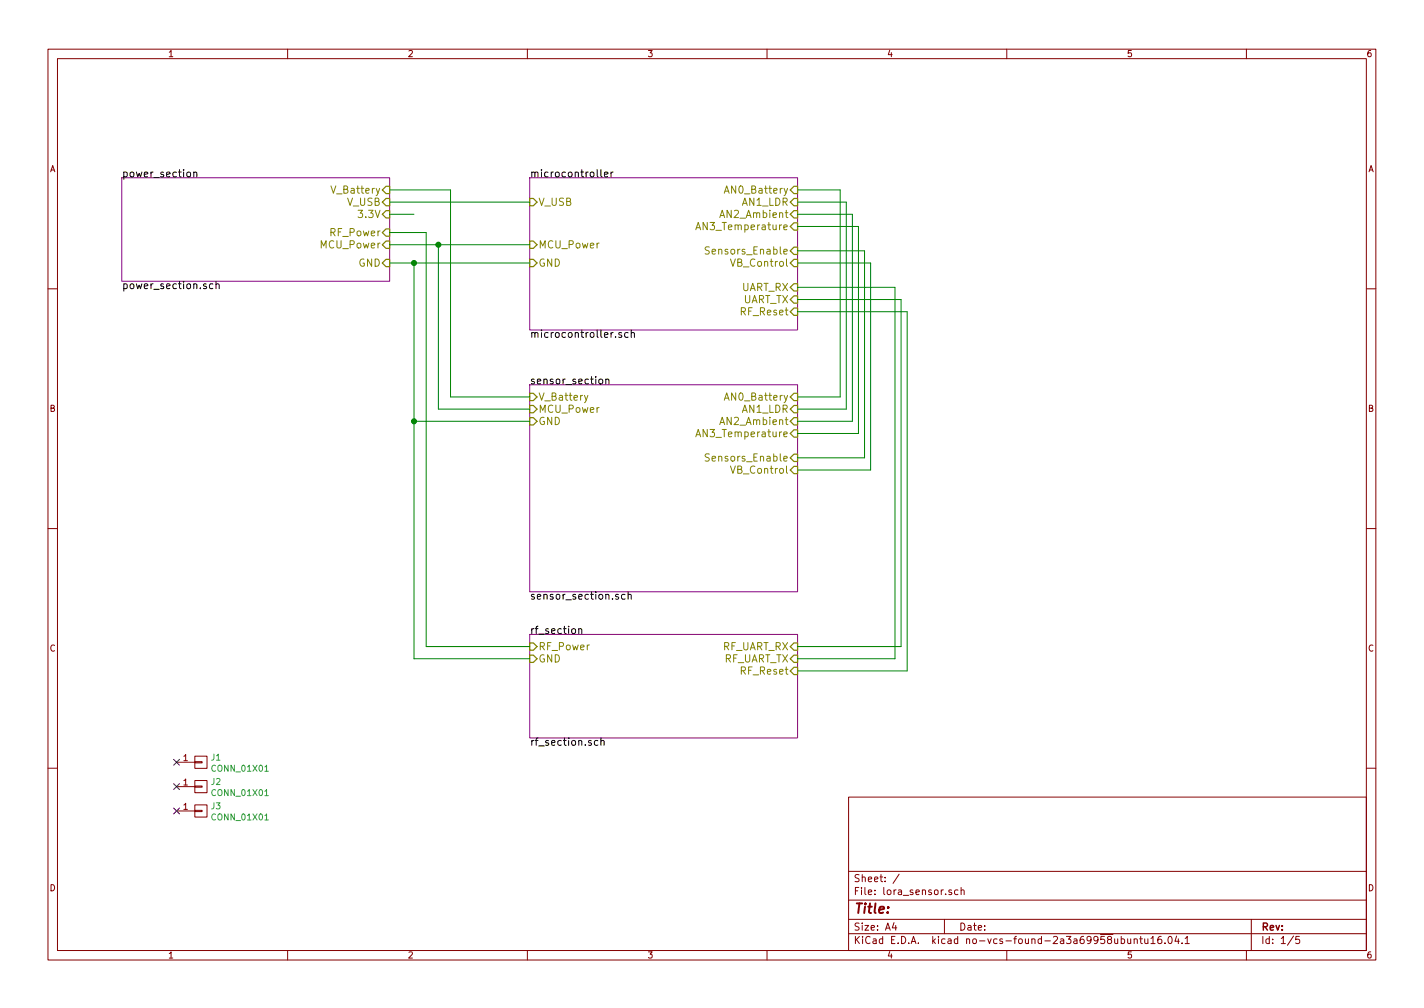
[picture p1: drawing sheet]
EESchema Schematic File Version 3
LIBS:power
LIBS:device
LIBS:linear
LIBS:regul
LIBS:adc-dac
LIBS:memory
LIBS:xilinx
LIBS:microcontrollers
LIBS:dsp
LIBS:microchip
LIBS:analog_switches
LIBS:motorola
LIBS:texas
LIBS:intel
LIBS:audio
LIBS:interface
LIBS:digital-audio
LIBS:philips
LIBS:cypress
LIBS:siliconi
LIBS:opto
LIBS:atmel
LIBS:contrib
LIBS:pic18f2xj50
LIBS:mcp73831
LIBS:switchtactile
LIBS:tps736
LIBS:BH1603FVC
LIBS:mcp9700t-e
LIBS:rn2483
LIBS:fa_238
LIBS:lora_sensor-cache
EELAYER 26 0
EELAYER END
$Descr A4 11693 8268
encoding utf-8
Sheet 1 5
Title ""
Date ""
Rev ""
Comp ""
Comment1 ""
Comment2 ""
Comment3 ""
Comment4 ""
$EndDescr
$Sheet
S 4350 5200 2200 850 
U 58974944
F0 "rf_section" 60
F1 "rf_section.sch" 60
F2 "RF_Power" I L 4350 5300 60 
F3 "GND" I L 4350 5400 60 
F4 "RF_UART_RX" I R 6550 5300 60 
F5 "RF_UART_TX" I R 6550 5400 60 
F6 "RF_Reset" I R 6550 5500 60 
$EndSheet
$Sheet
S 1000 1450 2200 850 
U 5899E1BE
F0 "power_section" 60
F1 "power_section.sch" 60
F2 "V_Battery" I R 3200 1550 60 
F3 "RF_Power" I R 3200 1900 60 
F4 "MCU_Power" I R 3200 2000 60 
F5 "3.3V" I R 3200 1750 60 
F6 "V_USB" I R 3200 1650 60 
F7 "GND" I R 3200 2150 60 
$EndSheet
$Sheet
S 4350 1450 2200 1250
U 5899E253
F0 "microcontroller" 60
F1 "microcontroller.sch" 60
F2 "MCU_Power" I L 4350 2000 60 
F3 "GND" I L 4350 2150 60 
F4 "UART_TX" I R 6550 2450 60 
F5 "UART_RX" I R 6550 2350 60 
F6 "AN0_Battery" I R 6550 1550 60 
F7 "AN1_LDR" I R 6550 1650 60 
F8 "AN2_Ambient" I R 6550 1750 60 
F9 "AN3_Temperature" I R 6550 1850 60 
F10 "V_USB" I L 4350 1650 60 
F11 "VB_Control" I R 6550 2150 60 
F12 "Sensors_Enable" I R 6550 2050 60 
F13 "RF_Reset" I R 6550 2550 60 
$EndSheet
$Sheet
S 4350 3150 2200 1700
U 5899F695
F0 "sensor_section" 60
F1 "sensor_section.sch" 60
F2 "V_Battery" I L 4350 3250 60 
F3 "MCU_Power" I L 4350 3350 60 
F4 "GND" I L 4350 3450 60 
F5 "VB_Control" I R 6550 3850 60 
F6 "Sensors_Enable" I R 6550 3750 60 
F7 "AN0_Battery" I R 6550 3250 60 
F8 "AN1_LDR" I R 6550 3350 60 
F9 "AN2_Ambient" I R 6550 3450 60 
F10 "AN3_Temperature" I R 6550 3550 60 
$EndSheet
Wire Wire Line
	3200 1550 3700 1550
Wire Wire Line
	3200 1650 4350 1650
Wire Wire Line
	3200 1750 3400 1750
Wire Wire Line
	3200 1900 3500 1900
Wire Wire Line
	3200 2000 4350 2000
Wire Wire Line
	3200 2150 4350 2150
Wire Wire Line
	3400 5400 4350 5400
Wire Wire Line
	3400 2150 3400 5400
Connection ~ 3400 2150
Wire Wire Line
	3500 1900 3500 5300
Wire Wire Line
	3500 5300 4350 5300
Wire Wire Line
	3700 1550 3700 3250
Wire Wire Line
	3700 3250 4350 3250
Wire Wire Line
	4350 3450 3400 3450
Connection ~ 3400 3450
Wire Wire Line
	4350 3350 3600 3350
Wire Wire Line
	3600 3350 3600 2000
Connection ~ 3600 2000
Wire Wire Line
	6550 3250 6900 3250
Wire Wire Line
	6900 3250 6900 1550
Wire Wire Line
	6900 1550 6550 1550
Wire Wire Line
	6550 1650 6950 1650
Wire Wire Line
	6950 1650 6950 3350
Wire Wire Line
	6950 3350 6550 3350
Wire Wire Line
	6550 3450 7000 3450
Wire Wire Line
	7000 3450 7000 1750
Wire Wire Line
	7000 1750 6550 1750
Wire Wire Line
	6550 1850 7050 1850
Wire Wire Line
	7050 1850 7050 3550
Wire Wire Line
	7050 3550 6550 3550
Wire Wire Line
	6550 2050 7100 2050
Wire Wire Line
	7100 2050 7100 3750
Wire Wire Line
	7100 3750 6550 3750
Wire Wire Line
	6550 3850 7150 3850
Wire Wire Line
	7150 3850 7150 2150
Wire Wire Line
	7150 2150 6550 2150
Wire Wire Line
	6550 2350 7350 2350
Wire Wire Line
	7350 2350 7350 5400
Wire Wire Line
	7350 5400 6550 5400
Wire Wire Line
	6550 5300 7400 5300
Wire Wire Line
	7400 5300 7400 2450
Wire Wire Line
	7400 2450 6550 2450
Wire Wire Line
	6550 2550 7450 2550
Wire Wire Line
	7450 2550 7450 5500
Wire Wire Line
	7450 5500 6550 5500
$Comp
L CONN_01X01 J1
U 1 1
P 1650 6250
F 0 "J1" H 1728 6291 50  0000 L CNN
F 1 "CONN_01X01" H 1728 6200 50  0000 L CNN
F 2 "Mounting_Holes:MountingHole_3.2mm_M3_Pad" H 100 1200 50  0001 C CNN
F 3 "" H 100 1200 50  0001 C CNN
	1    1650 6250
	1    0    0    -1  
$EndComp
$Comp
L CONN_01X01 J2
U 1 1
P 1650 6450
F 0 "J2" H 1728 6491 50  0000 L CNN
F 1 "CONN_01X01" H 1728 6400 50  0000 L CNN
F 2 "Mounting_Holes:MountingHole_3.2mm_M3_Pad" H 100 1400 50  0001 C CNN
F 3 "" H 100 1400 50  0001 C CNN
	1    1650 6450
	1    0    0    -1  
$EndComp
$Comp
L CONN_01X01 J3
U 1 1
P 1650 6650
F 0 "J3" H 1728 6691 50  0000 L CNN
F 1 "CONN_01X01" H 1728 6600 50  0000 L CNN
F 2 "Mounting_Holes:MountingHole_3.2mm_M3_Pad" H 100 1600 50  0001 C CNN
F 3 "" H 100 1600 50  0001 C CNN
	1    1650 6650
	1    0    0    -1  
$EndComp
NoConn ~ 1450 6250
NoConn ~ 1450 6450
NoConn ~ 1450 6650
$EndSCHEMATC
